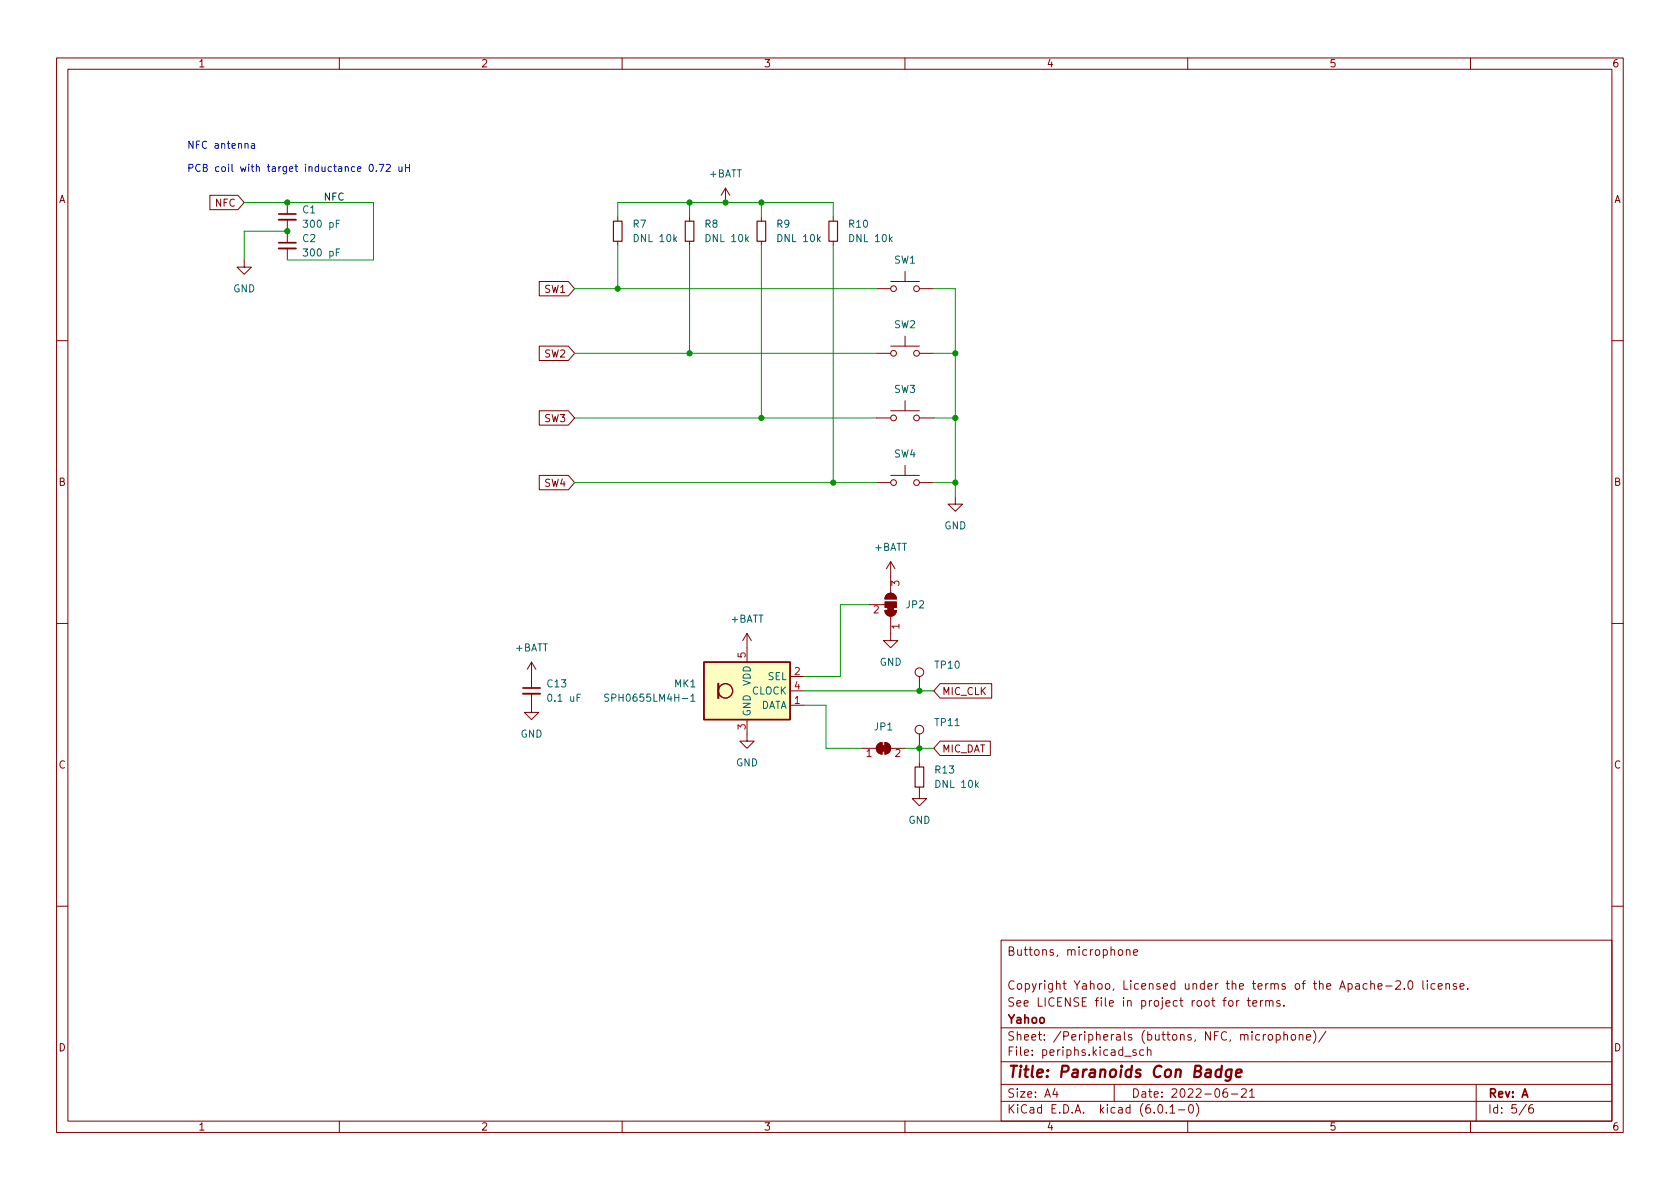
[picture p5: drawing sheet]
<svg xmlns="http://www.w3.org/2000/svg" width="297mm" height="210mm" viewBox="0 0 297 210" stroke-linecap="round" stroke-linejoin="round" font-family="sans-serif">
<g fill="none" stroke="#840000" stroke-width=".18">
<path d="M10 10.2h277v190.1h-277zM12 12.2h273v186.1h-273zM60 10.2v2M110 10.2v2M160 10.2v2M210 10.2v2M260 10.2v2M37.1 34.5h5l1.1 1.3-1.1 1.3h-5zM50.8 35.8v2M50.8 38.9v4M109.2 38.3v.8M121.9 38.3v.8"/>
<path d="M128.3 33.3l-.8 1.2M128.3 33.3v2.5M128.3 33.3l.7 1.2M134.6 38.3v.8M147.3 38.3v.8M43.2 46v1.2h1.2l-1.2 1.3-1.3-1.3h1.3M50.8 43.9v2.1M95.3 49.8h5.2l1.1 1.2-1.1 1.3h-5.2zM109.2 42.7v.7M121.9 42.7v.7M134.6 42.7v.7M147.3 42.7v.7"/>
<path d="M154.9 51h2.6M157.5 49.8h5.1M160 48v1.8M160 59.4v1.8M162.6 51h2.5M10 60.2h2M95.3 61.2h5.2l1.1 1.3-1.1 1.2h-5.2zM95.3 72.6h5.2l1.1 1.3-1.1 1.3h-5.2zM154.9 62.5h2.6M154.9 73.9h2.6M157.5 61.2h5.1M157.5 72.6h5.1"/>
<path d="M160 70.9v1.7M162.6 62.5h2.5M162.6 73.9h2.5M285 60.2h2M95.3 84.1h5.2l1.1 1.2-1.1 1.3h-5.2zM154.9 85.3h2.6M157.5 99.3v5.6M157.5 99.3l-.8 1.3M157.5 99.3l.7 1.3M157.5 84.1h5.1M160 82.3v1.8M162.6 85.3h2.5"/>
<path d="M168.9 87.9v1.2h1.3l-1.3 1.3-1.3-1.3h1.3M10 110.2h2M94 117.1v4.6M94 117.1l-.8 1.3M94 117.1l.7 1.3M132.1 112l-.8 1.3M132.1 112v5.1M132.1 112l.7 1.3M139.7 119.6h2.5M153.7 106.9h2.8M156.5 107.9h2a1.02 1.02 0 0 1-1 1.1 1.02 1.02 0 0 1-1-1.1zM156.8 105.2a1.02 1.02 0 0 1 1.1-.2 1.02 1.02 0 0 1 .6 .9h-2z"/>
<path d="M157.5 109v4.3h1.2l-1.2 1.2-1.3-1.2h1.3M162.6 119.6v2.6M285 110.2h2M94 122.7v3.3h1.2l-1.2 1.2-1.3-1.2h1.3M132.1 127.2v3.9h1.2l-1.2 1.2-1.3-1.2h1.3M139.7 124.7h2.5M139.7 122.2h2.5M152.4 132.3h2.5M155.2 131.6l.8-.3v2a1.02 1.02 0 0 1-1-.6 1.02 1.02 0 0 1 .2-1.1zM156.5 131.3a1.02 1.02 0 0 1 1 1 1.02 1.02 0 0 1-1 1zM157.5 132.3h2.5M162.6 139.2v2h1.2l-1.2 1.3-1.3-1.3h1.3"/>
<path d="M162.6 129.8v2.5M162.6 134.9v.7M166.2 131.1h8.9v2.5h-8.9l-1.1-1.3zM166.2 120.9h9.1v2.5h-9.1l-1.1-1.2zM10 160.2h2M177 166.3h108v32h-108zM197.9 168l.3-.1 .3 .3v.4l-.3 .3h-.3l-.2-.3v-.4zM199.1 168.1l.3-.2 .3 .1 .1 .9M199.1 167.9v1M200.4 168.4l.7-.1v-.3l-.5-.1-.2 .2 .1 .8h.6M217.4 177l.3-.1 .3 .3v.4l-.3 .3h-.3l-.2-.3v-.4zM218.6 176.9v1"/>
<path d="M219.1 176.9l-.3 .1-.2 .2M220.5 176.9h.6M220.7 176.4v1.3l.4 .2M221.5 177.4l.7-.1-.1-.3-.4-.1-.2 .2 .1 .8h.5M222.9 176.9v1M223.3 176.9l-.3 .1-.1 .2M223.8 177.1l.2-.2 .4 .1v.9M223.8 176.9v1M224.4 177.1l.2-.2 .4 .1 .1 .9M226.3 177l-.4-.1-.2 .2 .1 .3 .5 .1v.4h-.6M227 177.8v.1M243.6 174.4l.8-.1-.1-.3-.4-.1-.3 .2 .1 .8h.6"/>
<path d="M245 174.4h1.1M246.8 173.6l.6-.2 .2 .2v.3l-.9 1h.9M248.3 174.8v.1M249.1 173.6l.2-.2a.81 .81 0 0 1 .6 .7 .81 .81 0 0 1-.3 .8h-.2a.81 .81 0 0 1-.3-1.3zM251.6 173.4v1.3l.2 .2M252.4 173.4v.2M252.4 173.9v1M253.7 174l-.4-.1-.3 .3v.4l.1 .3h.6M254.3 174.4l.7-.1-.1-.3-.4-.1-.2 .2 .1 .8h.5M255.7 174.1l.2-.2 .3 .1 .1 .9M255.7 173.9v1M257.5 174l-.4-.1-.2 .2 .1 .3 .5 .1v.4h-.6"/>
<path d="M258.2 174.4l.7-.1-.1-.3-.4-.1-.2 .2v.8h.6M259.5 174.8v.1M285 160.2h2M60 198.3v2M110 198.3v2M160 198.3v2M177 194.8h108M177 191.8h108M177 187.8h108M177 181.8h108M186.5 192.5l-.4 1h1M186.9 193v1"/>
<path d="M197 191.8v3M198.9 186.8h1.1M200.9 185.7l-.4-.1-.2 .2 .1 .3 .5 .1v.4h-.6M202.2 185.7l-.4-.1-.3 .3v.4l.1 .3h.6M202.9 185.8l.2-.2 .3 .1 .1 .9M202.9 185.1v1.5M204.9 195.4l.2-.1a.81 .81 0 0 1 .6 .7 .81 .81 0 0 1-.3 .8h-.2a.81 .81 0 0 1-.6-.6 .81 .81 0 0 1 .3-.8zM206.2 196.7v.1M206.9 195.8l.4-.5v1.5M206.9 196.8h.8M208.4 196.3h1.1M210 198.3v2"/>
<path d="M210.4 195.4l.1-.1a.81 .81 0 0 1 .6 .7 .81 .81 0 0 1-.3 .8h-.2a.81 .81 0 0 1-.5-.6 .81 .81 0 0 1 .3-.8zM211.5 195.1a1.72 1.72 0 0 1 0 2.3M216.9 192.5a.59 .59 0 0 0-.7 .7v.5l.2 .3h.4l.2-.1 .1-.5-.2-.2-.4-.1-.3 .3M217.7 193.5h1.2M219.5 192.7l.6-.2 .2 .2 .1 .3-1 1h1M220.9 193l.5-.5v1.5M220.9 194h.9M223.8 182.9l-.3 .1-.1 .2M224.4 183l.3-.1 .3 .3v.4l-.3 .3h-.3l-.2-.3v-.4zM225.6 183l.5-.1 .3 .3v.4l-.2 .3h-.6M225.6 182.9v1.5M227 183.1l.2-.2 .4 .1v.9"/>
<path d="M227 182.4v1.5M228.4 183.1l.2-.2 .4 .2 .1 .5-.2 .3h-.3l-.2-.1zM229.7 183.1l.2-.2 .4 .1 .1 .9M229.7 182.9v1M231 183.4l.7-.1-.1-.3-.4-.1-.2 .2 .1 .8h.5M232.2 182.2a1.72 1.72 0 0 1 0 2.3M234.4 182.4l-1.3 1.9M260 198.3v2M261 191.8v6.5M269.9 195.3l-1.3 1.9M271 195.3a.6 .6 0 0 0-.7 .7v.5l.1 .3h.5l.2-.1 .1-.5-.2-.2-.4-.1-.3 .3"/>
<circle cx="158" cy="51" r=".51"/>
<circle cx="162.1" cy="51" r=".51"/>
<circle cx="158" cy="73.9" r=".51"/>
<circle cx="158" cy="62.5" r=".51"/>
<circle cx="162.1" cy="62.5" r=".51"/>
<circle cx="162.1" cy="73.9" r=".51"/>
<circle cx="158" cy="85.3" r=".51"/>
<circle cx="162.1" cy="85.3" r=".51"/>
<circle cx="162.6" cy="118.9" r=".76"/>
<circle cx="162.6" cy="129" r=".76"/>
</g>
<path d="M216 189.2a.66 .66 0 0 0-1 .3l-.1 .6 .1 .3 .2 .1 .6-.1M216 188.5l-.2 2M217.8 189.2a.66 .66 0 0 0-1 .3l-.1 .6 .2 .3 .1 .1 .6-.1M217.8 189.1l-.2 1.6a.6 .6 0 0 1-.9 .3M218.5 189.8l1-.2v-.4l-.2-.1-.6 .1-.2 1 .3 .3 .5-.1" fill="none" stroke="#840000" stroke-width=".4"/>
<g fill="#840000" stroke="#840000" stroke-width=".18">
<path d="M157 107.4h1v.5h-1z"/>
<path d="M156.5 107.9h2a1.02 1.02 0 0 1-1 1.1 1.02 1.02 0 0 1-1-1.1z"/>
<path d="M156.5 106.4h2v1h-2z"/>
<path d="M156.8 105.2a1.02 1.02 0 0 1 1.1-.2 1.02 1.02 0 0 1 .6 .9h-2z"/>
<path d="M155.7 131.8h1v1h-1z"/>
<path d="M155.2 131.6l.8-.3v2a1.02 1.02 0 0 1-1-.6 1.02 1.02 0 0 1 .2-1.1z"/>
<path d="M156.5 131.3a1.02 1.02 0 0 1 1 1 1.02 1.02 0 0 1-1 1z"/>
</g>
<path d="M49.3 38.9h3M49.3 43.9h3M92.5 122.7h3" fill="none" stroke="#840000" stroke-width=".33"/>
<path d="M49.3 37.8h3M49.3 42.9h3M92.5 121.7h3" fill="none" stroke="#840000" stroke-width=".3"/>
<path d="M124.5 117.1h15.2v10.1h-15.2z" fill="#ffffc2" stroke="#ffffc2" stroke-width=".18"/>
<g fill="none" stroke="#840000" stroke-width=".25">
<path d="M124.5 117.1h15.2v10.1h-15.2z"/>
<circle cx="128.3" cy="122.2" r="1.27"/>
</g>
<path d="M127 120.9v2.5" fill="none" stroke="#840000" stroke-width=".38"/>
<path d="M107.6 122.8l-.5-.1-.1 .2v.3l.5 .3 .1 .3-.2 .2h-.5M122.1 123.1l.4-.4v1.3M122.1 124h.8" fill="none" stroke="#006464" stroke-width=".18"/>
<path d="M108.5 39.1h1.5v3.6h-1.5zM121.2 39.1h1.5v3.6h-1.5zM133.9 39.1h1.5v3.6h-1.5zM146.6 39.1h1.5v3.6h-1.5zM161.8 135.6h1.5v3.6h-1.5z" fill="none" stroke="#840000" stroke-width=".2"/>
<path d="M44.5 25.4h.4l.1 .8M45 25.7h-.4l-.2 .2 .2 .3h.4M65.4 29.2l.2-.2a.68 .68 0 0 1 .4 .7 .68 .68 0 0 1-.4 .6l-.2-.1-.1-.4zM66.5 30.2v.1M67 29h.9l-.6 1.3M68.3 29.2l.5-.2 .2 .4-.8 .9h.8M70.5 29.5l.1 .8h.3l.2-.1M71.1 29.5v.8M71.7 29v1.3M71.7 29.7h.7M72.4 29v1.3" fill="none" stroke="#0000c2" stroke-width=".18"/>
<g fill="none" stroke="#009600" stroke-width=".18">
<path d="M43.2 35.8h22.8v10.2h-15.2M109.2 38.3v-2.5h38.1v2.5M121.9 35.8v2.5M134.6 35.8v2.5M50.8 40.9h-7.6v5.1M101.6 51h53.3M109.2 43.4v7.6M121.9 43.4v19.1M134.6 43.4v30.5M147.3 43.4v41.9M165.1 51h3.8v36.9M101.6 73.9h53.3"/>
<path d="M101.6 62.5h53.3M165.1 73.9h3.8M165.1 62.5h3.8M101.6 85.3h53.3M165.1 85.3h3.8M153.7 106.9h-5.1v12.7h-6.4M142.2 124.7h3.8v7.6h6.4M142.2 122.2h22.9M160 132.3h5.1M162.6 132.3v2.6"/>
</g>
<g fill="#009600" stroke="#009600" stroke-width=".18">
<circle cx="147.3" cy="85.3" r=".46"/>
<circle cx="134.6" cy="73.9" r=".46"/>
<circle cx="168.9" cy="85.3" r=".46"/>
<circle cx="168.9" cy="62.5" r=".46"/>
<circle cx="168.9" cy="73.9" r=".46"/>
<circle cx="134.6" cy="35.8" r=".46"/>
<circle cx="128.3" cy="35.8" r=".46"/>
<circle cx="109.2" cy="51" r=".46"/>
<circle cx="121.9" cy="62.5" r=".46"/>
<circle cx="121.9" cy="35.8" r=".46"/>
<circle cx="50.8" cy="35.8" r=".46"/>
<circle cx="50.8" cy="40.9" r=".46"/>
<circle cx="162.6" cy="122.2" r=".46"/>
<circle cx="162.6" cy="132.3" r=".46"/>
</g>
<text font-size="2.8" fill="#840000" x="178" y="190.6">Title: Paranoids Con Badge</text>
<g font-size="2.1" fill="#840000">
<text x="178" y="169">Buttons, microphone</text>
<text x="178" y="178">See LICENSE file in project root for terms.</text>
<text x="178" y="175">Copyright Yahoo, Licensed under the terms of the Apache-2.0 license.</text>
<text x="178" y="184">Sheet: /Peripherals (buttons, NFC, microphone)/</text>
<text x="178" y="181">Yahoo</text>
<text x="178" y="186.7">File: periphs.kicad_sch</text>
<text x="178" y="196.9">KiCad E.D.A. kicad (6.0.1-0)</text>
<text x="178" y="194.1">Size: A4</text>
<text x="200" y="194.1">Date: 2022-06-21</text>
<text x="263" y="194.1">Rev: A</text>
<text x="263" y="196.9">Id: 5/6</text>
</g>
<g font-size="1.8" fill="#840000">
<text x="35" y="11.9">1</text>
<text x="85" y="11.9">2</text>
<text x="135" y="11.9">3</text>
<text x="185" y="11.9">4</text>
<text x="235" y="11.9">5</text>
<text x="285" y="11.9">6</text>
<text x="10.3" y="35.9">A</text>
<text x="285.3" y="35.9">A</text>
<text x="38.1" y="36.5">NFC</text>
<text x="96.3" y="51.8">SW1</text>
<text x="96.3" y="63.2">SW2</text>
<text x="96.3" y="74.6">SW3</text>
<text x="10.3" y="85.9">B</text>
<text x="96.3" y="86.1">SW4</text>
<text x="285.3" y="85.9">B</text>
<text x="166.5" y="122.9">MIC_CLK</text>
<text x="10.3" y="135.9">C</text>
<text x="166.5" y="133.1">MIC_DAT</text>
<text x="285.3" y="135.9">C</text>
<text x="10.3" y="185.9">D</text>
<text x="285.3" y="185.9">D</text>
<text x="35" y="199.9">1</text>
<text x="85" y="199.9">2</text>
<text x="135" y="199.9">3</text>
<text x="185" y="199.9">4</text>
<text x="235" y="199.9">5</text>
<text x="285" y="199.9">6</text>
</g>
<g font-size="1.8" fill="#0000c2">
<text x="33" y="26.3">NFC antenna</text>
<text x="33" y="30.4">PCB coil with target inductance 0.72 uH</text>
</g>
<text font-size="1.8" fill="#0f0f0f" x="57.1" y="35.5">NFC</text>
<g font-size="1.8" fill="#006464">
<text x="125.4" y="31.4">+BATT</text>
<text x="53.5" y="37.7">C1</text>
<text x="54" y="40.3">300 pF</text>
<text x="111.9" y="40.3">R7</text>
<text x="124.6" y="40.3">R8</text>
<text x="137.3" y="40.3">R9</text>
<text x="150.2" y="40.3">R10</text>
<text x="53.5" y="42.8">C2</text>
<text x="54" y="45.3">300 pF</text>
<text x="112.3" y="42.8">DNL 10k</text>
<text x="125" y="42.8">DNL 10k</text>
<text x="137.7" y="42.8">DNL 10k</text>
<text x="150.4" y="42.8">DNL 10k</text>
<text x="158.1" y="46.6">SW1</text>
<text x="41.2" y="51.7">GND</text>
<text x="158.1" y="58">SW2</text>
<text x="158.1" y="69.5">SW3</text>
<text x="158.1" y="80.9">SW4</text>
<text x="166.9" y="93.6">GND</text>
<text x="154.6" y="97.4">+BATT</text>
<text x="160.2" y="107.6">JP2</text>
<text x="129.2" y="110.1">+BATT</text>
<text x="91.1" y="115.2">+BATT</text>
<text x="155.5" y="117.7">GND</text>
<text x="165.4" y="118.2">TP10</text>
<text x="96.8" y="121.5">C13</text>
<text x="97.2" y="124.1">0.1 uF</text>
<text x="107.9" y="124.1">SPH0655LM4H-1</text>
<text x="119.3" y="121.5">MK1</text>
<text x="132.7" y="121.3" transform="rotate(-90 132.7 121.3)">VDD</text>
<text x="132.9" y="122.8">CLOCK</text>
<text x="134.3" y="125.3">DATA</text>
<text x="135.8" y="120.3">SEL</text>
<text x="92" y="130.4">GND</text>
<text x="132.7" y="126.7" transform="rotate(-90 132.7 126.7)">GND</text>
<text x="154.6" y="129.2">JP1</text>
<text x="165.4" y="128.4">TP11</text>
<text x="130.1" y="135.5">GND</text>
<text x="165.4" y="136.8">R13</text>
<text x="165.7" y="139.3">DNL 10k</text>
<text x="160.6" y="145.7">GND</text>
</g>
<g font-size="1.8" fill="#a90000">
<text x="159" y="103.6" transform="rotate(-90 159 103.6)">3</text>
<text x="154.4" y="108.5">2</text>
<text x="159" y="111.2" transform="rotate(-90 159 111.2)">1</text>
<text x="131.8" y="116.3" transform="rotate(-90 131.8 116.3)">5</text>
<text x="140.5" y="119.4">2</text>
<text x="140.5" y="124.5">1</text>
<text x="140.5" y="121.9">4</text>
<text x="131.8" y="129" transform="rotate(-90 131.8 129)">3</text>
<text x="153.2" y="133.9">1</text>
<text x="158.3" y="133.9">2</text>
</g>
</svg>
